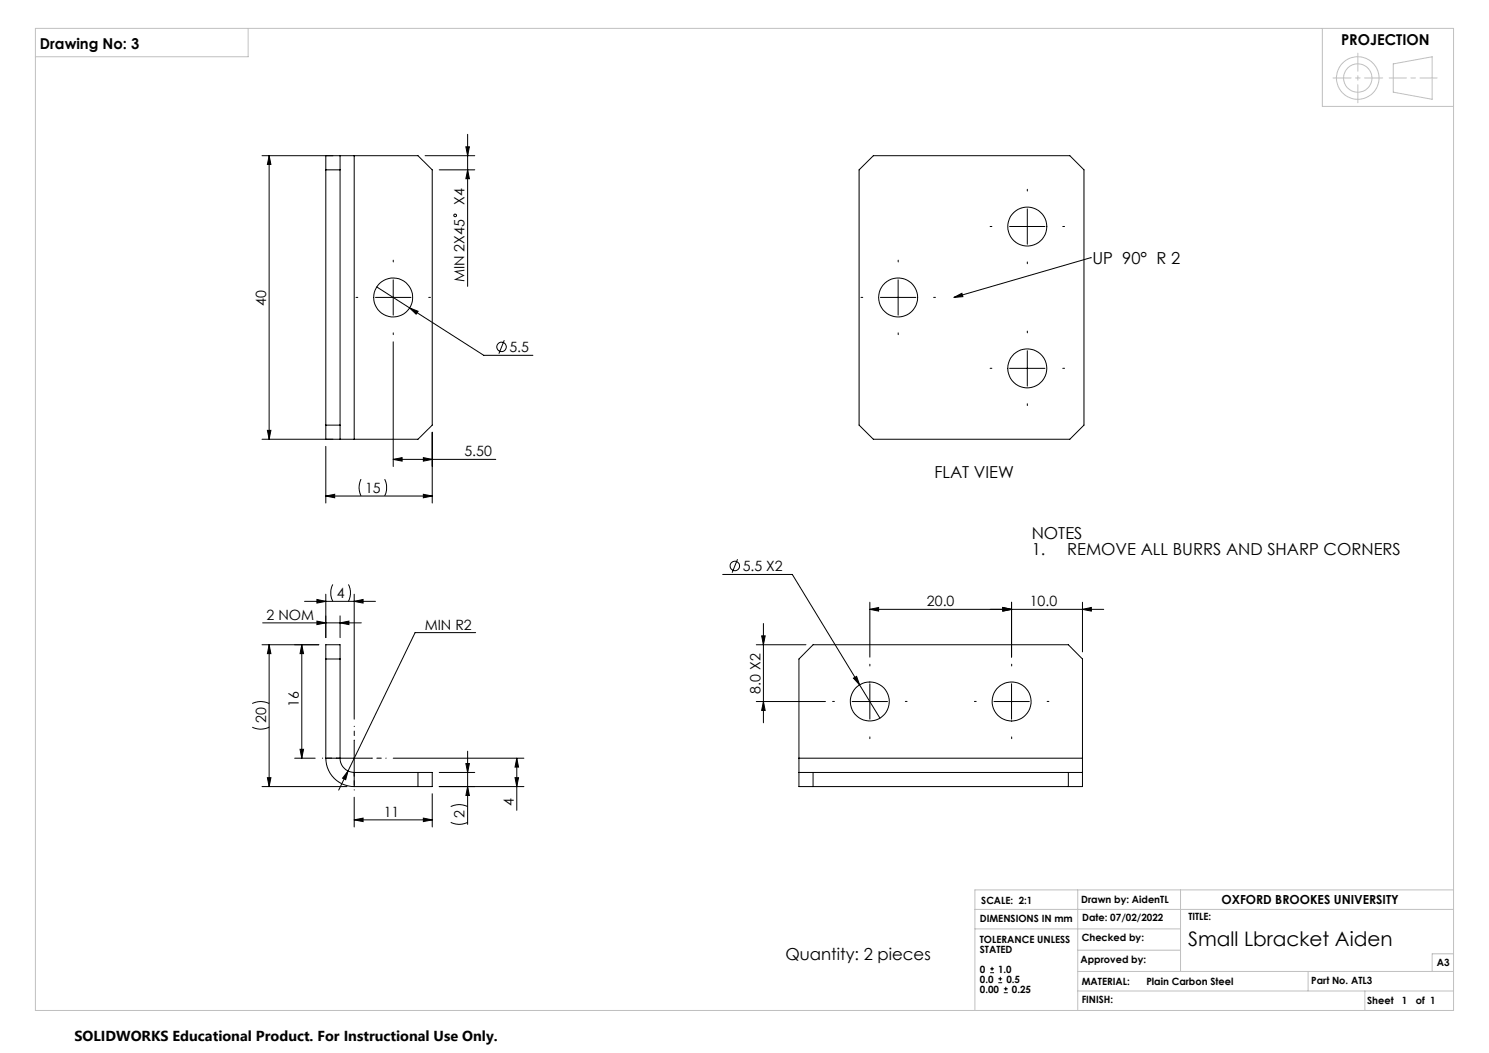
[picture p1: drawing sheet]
<svg xmlns="http://www.w3.org/2000/svg" width="420mm" height="297mm" viewBox="0 0 420 297" stroke-linecap="round" stroke-linejoin="round" font-family="sans-serif">
<g fill="none" stroke="#000" stroke-width=".28">
<path d="M131.9 37.9v42.9M73.9 43.9h22M75.9 43.9l.5 2.5h-1zM75.9 43.9v80M91.9 43.9v80M91.9 47.9h4M95.9 43.9h4M95.9 43.9v80M99.9 43.9v80M99.9 43.9h18l4 4v72l-4 4h-18M119.9 43.9h14M123.9 47.9h10"/>
<path d="M131.4 41.4h1l-.5 2.5zM131.9 47.9l.5 2.5h-1zM242.3 47.9l4-4h55.5l4 4v72l-4 4h-55.5l-4-4zM289.8 58.9v10M110.9 78.9v10M253.3 78.9v10M284.8 63.9h9.9M307.6 72.7h.1M307.6 72.7l-38.5 11.2M105.9 83.9h10M106.3 80.9l30.2 19.3h13.8M110.9 96.4v35.2"/>
<path d="M115.5 86.9l2.4 .9-.5 .8zM142.2 96l-1.5 3.8M248.3 83.9h10M269.1 83.9l2.2-1.2 .3 1zM289.8 98.9v10M91.9 119.9h4M284.8 103.9h9.9M73.9 123.9h22M75.4 121.4h1l-.5 2.5zM91.9 139.9l2.5-.5v1zM91.9 125.9v16M91.9 139.9h30"/>
<path d="M95.9 123.9h4M101.8 135.1l-.5 2.3 .2 1.6 .3 .9M108.5 135.1l.5 1.9v1.4l-.5 1.5M110.9 129.6l2.5-.5v1zM110.9 129.6h28.9M119.4 139.4l2.5 .5-2.5 .5zM119.4 129.1l2.5 .5-2.5 .5zM121.9 121.9v20M208 157.7l-1.5 3.8M74.1 175.7h27.8M85.9 169.6h20M89.4 175.2l2.5 .5-2.5 .5z"/>
<path d="M89.4 169.1l2.5 .5-2.5 .5zM91.9 167.6v12.2M93.9 164.8l-.6 1.9v1.3l.6 1.6M95.9 175.7l2.5-.5v1zM95.9 173.7v6.1M98.3 164.8l.5 1.9-.1 1.6-.4 1.3M99.9 169.6l2.5-.5v1zM99.9 167.6v35.2M134.2 178.4h-17.1l-18.9 39M203.8 162h19.7l19 31.2M214.8 179.3h1l-.5 2.6zM215.3 175.9v28"/>
<path d="M245.4 171.9l2.4-.6v1.1zM245.4 169.9v15.4M282.9 171.3l2.4 .6-2.4 .5zM285.3 169.9v15.4M305.3 171.9l2.5-.6v1.1zM305.3 169.9v14M311.3 171.9h-65.9M71.2 198.4l2.2-.5 1.3 .1 1.2 .4M73.9 181.9h16M75.9 181.9v40M75.9 181.9l.5 2.5h-1zM85.1 181.9v32"/>
<path d="M85.1 181.9l.5 2.5h-1zM91.9 185.9h4M213.3 197.9h19.5M213.3 181.9h14M215.3 197.9l.5 2.5h-1zM240.3 197.9h10M240.7 191.3l.9-.5 .9 2.4zM242.5 193.2l5.7 9.4M245.4 192.9v9.9M280.4 197.9h9.9M285.3 192.9v9.9M71.2 205.1l2.2 .6 1.3-.2 1.2-.4"/>
<path d="M75.4 219.4h1l-.5 2.5zM83.1 213.9h5.8M84.6 211.3h1l-.5 2.6zM91.9 213.9v-32h4v32a4 4 0 0 0 4 4h22v4h-22M91.9 213.9a8 8 0 0 0 8 8M91.9 213.9h13M98.2 217.4l-.7 2.5-.9-.4zM98.2 217.4l-2.7 5.4M99.9 208.8v13.1M110.9 213.9h36.9M117.9 217.9v4M123.9 217.9h10"/>
<path d="M131.4 215.4h1l-.5 2.5zM131.9 211.9v20.6M145.3 219.4h1l-.5 2.5zM145.8 213.9l.5 2.5h-1zM145.8 213.9v14.7M225.4 213.9v4M225.4 213.9h79.9M225.4 213.9v-28l3.9-4h72l4 4v28M225.4 217.9v4h79.9v-4M225.4 217.9h79.9M229.3 217.9v4M301.3 217.9v4"/>
<path d="M305.3 213.9v4M73.9 221.9h24M99.9 231.2l2.5-.5v1zM99.9 224.9v8.4M99.9 231.2h22M119.4 230.7l2.5 .5-2.5 .5zM121.9 223.9v9.4M123.9 221.9h23.9M127.1 231.9l2.3 .6 1.3-.1 1.2-.5M127.1 227.5l2.3-.6 1.3 .2 1.2 .4M131.9 221.9l.5 2.5h-1zM279.3 274.4h1.1"/>
<path d="M279.3 273.3h1.1M279.8 272.7v1.1M281.6 277.2h1.1M281.6 276.1h1.1M282.2 275.5v1.1M283.1 280h1.2M283.1 278.9h1.2M283.7 278.3v1.1"/>
<circle cx="128.4" cy="60.8" r=".39"/>
<circle cx="289.8" cy="63.9" r="5.5"/>
<circle cx="110.9" cy="83.9" r="5.5"/>
<circle cx="141.5" cy="97.8" r="1.33"/>
<circle cx="253.3" cy="83.9" r="5.5"/>
<circle cx="289.8" cy="103.9" r="5.5"/>
<circle cx="207.3" cy="159.6" r="1.33"/>
<circle cx="245.3" cy="197.9" r="5.5"/>
<circle cx="285.3" cy="197.9" r="5.5"/>
</g>
<g fill="none" stroke="#c0c0c0" stroke-width=".28">
<path d="M10 8h400v277h-400zM70 8v8h-60M373 8v22h37M393 18l11-2v12l-11-2zM275 256.5h135M304 251v34M333 251v23M410 251h-135v34M275 262h58M304 274h106M304 279.5h106M304 268h29"/>
<path d="M369 274v5.5M385 279.5v5.5M410 269h-6v5"/>
<circle cx="383" cy="22" r="6"/>
<circle cx="383" cy="22" r="4"/>
</g>
<path d="M94.9 213.8h-4M99.9 208.8v-4M99.9 218.8v4M104.9 213.8h4" fill="none" stroke="#000" stroke-width=".28" stroke-dasharray="15.2 1.3 1.3 1.3" stroke-dashoffset="15.1"/>
<g fill="none" stroke="#000" stroke-width=".28" stroke-dasharray="15.2 1.3 1.3 1.3">
<path d="M289.8 53.9v-.5M110.9 73.9v-.5M253.4 73.9v-.5M279.8 63.9h-.5M289.8 73.9v.5M299.8 63.9h.5M100.9 83.9h-.5M110.9 93.9v.5M120.9 83.9h.5M243.4 83.9h-.5M253.4 93.9v.5M263.4 83.9h.5"/>
<path d="M289.8 93.9v-.5M279.8 103.9h-.5M289.8 113.9v.5M299.8 103.9h.5M235.4 197.8h-.5M245.4 187.8v-.5M255.4 197.8h.5M275.4 197.8h-.5M285.4 187.8v-.5M295.4 197.8h.5M245.4 207.8v.5M285.4 207.8v.5"/>
</g>
<path d="M383 15v14M390 22h-14" fill="none" stroke="#c0c0c0" stroke-width=".28" stroke-dasharray="15.2 1.3 1.3 1.3" stroke-dashoffset="10.1"/>
<path d="M391.8 22h13.6" fill="none" stroke="#c0c0c0" stroke-width=".28" stroke-dasharray="15.2 1.3 1.3 1.3" stroke-dashoffset="10.4"/>
<g fill="#000">
<path d="M269.1 83.9l2.2-1.2 .3 1z"/>
<path d="M75.9 43.9l.5 2.5h-1zM75.4 121.4h1l-.5 2.5z"/>
<path d="M99.9 169.6l2.5-.5v1zM89.4 169.1l2.5 .5-2.5 .5z"/>
<path d="M305.3 171.9l2.5-.6v1.1zM282.9 171.3l2.4 .6-2.4 .5z"/>
<path d="M75.9 181.9l.5 2.5h-1zM75.4 219.4h1l-.5 2.5zM145.8 213.9l.5 2.5h-1zM145.3 219.4h1l-.5 2.5zM214.8 179.3h1l-.5 2.6zM215.3 197.9l.5 2.5h-1z"/>
<path d="M84.6 211.3h1l-.5 2.6zM85.1 181.9l.5 2.5h-1zM131.9 221.9l.5 2.5h-1zM131.4 215.4h1l-.5 2.5zM131.9 47.9l.5 2.5h-1zM131.4 41.4h1l-.5 2.5z"/>
<path d="M98.2 217.4l-1.6 2.1 .9 .4zM89.4 175.2l2.5 .5-2.5 .5zM95.9 175.7l2.5-.5v1zM245.4 171.9l2.4-.6v1.1zM282.9 171.3l2.4 .6-2.4 .5zM240.7 191.3l1.8 1.9-.9-2.4zM91.9 139.9l2.5-.5v1zM119.4 139.4l2.5 .5-2.5 .5zM115.5 86.9l1.9 1.7 .5-.8zM110.9 129.6l2.5-.5v1zM119.4 129.1l2.5 .5-2.5 .5z"/>
<path d="M119.4 230.7l2.5 .5-2.5 .5zM99.9 231.2l2.5-.5v1z"/>
</g>
<text font-size="5.6" x="335.1" y="266.7">Small Lbracket Aiden</text>
<g font-size="4.7">
<text x="308.2" y="74.5">UP 90° R 2</text>
<text x="263.6" y="134.7">FLAT VIEW</text>
<text x="291" y="152.1">NOTES</text>
<text x="291" y="156.6">1.</text>
<text x="301" y="156.6">REMOVE ALL BURRS AND SHARP CORNERS</text>
<text x="221.5" y="270.8">Quantity: 2 pieces</text>
</g>
<g font-size="4.2">
<text x="11.3" y="13.8">Drawing No: 3</text>
<text x="378.3" y="12.6">PROJECTION</text>
</g>
<text font-size="4.1" x="21" y="293.7">SOLIDWORKS Educational Product. For Instructional Use Only.</text>
<g font-size="4">
<text x="131" y="57.8" transform="rotate(-90 131 57.8)">X4</text>
<text x="131" y="79.6" transform="rotate(-90 131 79.6)">MIN 2X45</text>
<text x="75.1" y="86.2" transform="rotate(-90 75.1 86.2)">40</text>
<text x="143.7" y="99.3">5.5</text>
<text x="131" y="128.7">5.50</text>
<text x="103" y="139">15</text>
<text x="209.5" y="161.1">5.5 X2</text>
<text x="95" y="168.7">4</text>
<text x="261.5" y="171">20.0</text>
<text x="290.5" y="171">10.0</text>
<text x="75.2" y="174.8">2 NOM</text>
<text x="119.8" y="177.6">MIN R2</text>
<text x="214.5" y="195.6" transform="rotate(-90 214.5 195.6)">8.0 X2</text>
<text x="75.1" y="204" transform="rotate(-90 75.1 204)">20</text>
<text x="84.3" y="199.4" transform="rotate(-90 84.3 199.4)">16</text>
<text x="144.9" y="227.4" transform="rotate(-90 144.9 227.4)">4</text>
<text x="108.2" y="230.4">11</text>
<text x="131.1" y="230.8" transform="rotate(-90 131.1 230.8)">2</text>
</g>
<text font-size="3.5" x="344.5" y="255.1">OXFORD BROOKES UNIVERSITY</text>
<g font-size="2.8">
<text x="276.8" y="254.9">SCALE: 2:1</text>
<text x="305" y="254.7">Drawn by: AidenTL</text>
<text x="276.4" y="259.9">DIMENSIONS IN mm</text>
<text x="305.3" y="259.8">Date: 07/02/2022</text>
<text x="335.2" y="259.6">TITLE:</text>
<text x="276.4" y="265.9">TOLERANCE UNLESS</text>
<text x="276.4" y="268.7">STATED</text>
<text x="305.1" y="265.5">Checked by:</text>
<text x="276.4" y="274.3">0</text>
<text x="281.6" y="274.3">1.0</text>
<text x="304.8" y="271.7">Approved by:</text>
<text x="405.3" y="272.6">A3</text>
<text x="276.4" y="280">0.00</text>
<text x="276.4" y="277.1">0.0</text>
<text x="283.9" y="277.1">0.5</text>
<text x="285.4" y="280">0.25</text>
<text x="305.1" y="277.8">MATERIAL:</text>
<text x="323.4" y="277.8">Plain Carbon Steel</text>
<text x="369.9" y="277.5">Part No. ATL3</text>
<text x="305.1" y="282.9">FINISH:</text>
<text x="385.6" y="283.2">Sheet</text>
<text x="395.5" y="283.2">1</text>
<text x="399.3" y="283.2">of 1</text>
</g>
</svg>
